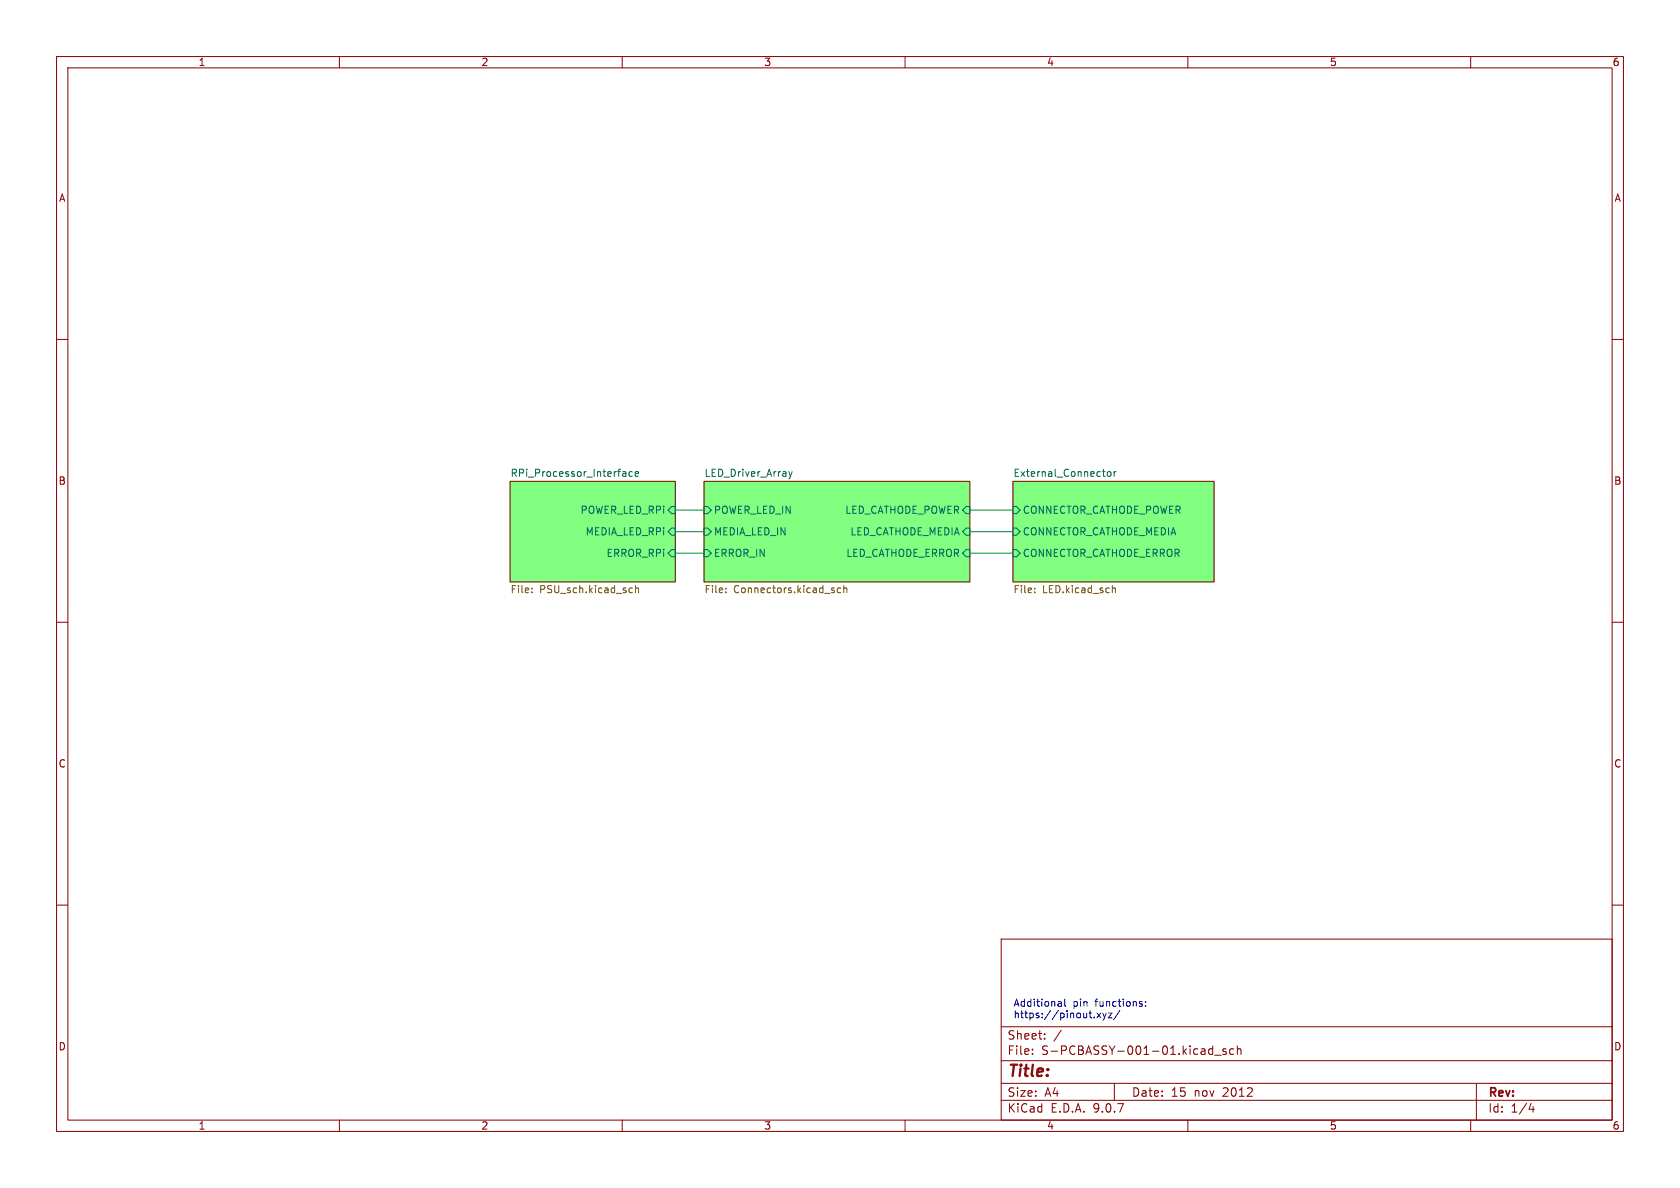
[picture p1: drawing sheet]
<svg xmlns="http://www.w3.org/2000/svg" width="297mm" height="210mm" viewBox="0 0 297 210" stroke-linecap="round" stroke-linejoin="round" font-family="sans-serif">
<g fill="none" stroke="#840000" stroke-width=".18">
<path d="M10 10h277v190h-277zM12 12h273v186h-273zM60 10v2M110 10v2M160 10v2M210 10v2M260 10v2M10 60h2M285 60h2M124.5 85.1h46.9v17.8h-46.9zM179.1 85.1h35.5v17.8h-35.5zM10 110h2"/>
<path d="M285 110h2M10 160h2M177 166h108v32h-108zM285 160h2M60 198v2M110 198v2M160 198v2M177 194.5h108M177 191.5h108M177 187.5h108M177 181.5h108M182.5 186.3v.1"/>
<path d="M182.5 185.5v.1M184.7 183.6v.1M184.7 182.8v.1M187.6 182.1l-1.3 2M197 191.5v3M210 198v2M213.7 186.1l.3 .3 .4-.1M214.4 184.9v1.5M214.4 185.5l-.4-.1-.3 .3M214.7 186.5h1.2M216.7 185.5l-.3-.1-.2 .2v.2l.5 .2v.3h-.5M218.1 185.5l-.4-.1-.3 .3v.4l.1 .2h.6"/>
<path d="M218.7 185.5l.3-.1 .3 .1 .1 .9M218.7 184.9v1.5M260 198v2M261 191.5v6.5M270.7 195l-.4 1.1h.9M271 195.6v1"/>
</g>
<g fill="#80ff80" stroke="#80ff80" stroke-width=".18">
<path d="M179.1 85.1h35.5v17.8h-35.5z"/>
<path d="M90.2 85.1h29.2v17.8h-29.2z"/>
<path d="M124.5 85.1h46.9v17.8h-46.9z"/>
</g>
<g fill="none" stroke="#006464" stroke-width=".18">
<path d="M110.2 83.4h.4l.1 .8M110.7 84.2h-.5M110.7 83.7h-.5M111.8 83.4h-.4l-.2 .2 .1 .6h.5M112.3 83.8l.6-.1-.1-.3h-.3l-.2 .1v.7h.5M118.1 94l.6-.7h.7v1.3h-.7zM118.7 97.2h.7v1.2h-.7l-.6-.6zM118.7 89.5h.7v1.3h-.7l-.6-.6zM124.5 93.3h.6l.6 .7-.6 .6h-.6zM124.5 97.2h.6l.6 .6-.6 .6h-.6zM124.5 89.5h.6l.6 .7-.6 .6h-.6zM139.4 83.4l.3 .8"/>
<path d="M139.7 84.2l-.3 .4M140 83.4l-.3 .8M170.8 93.3h.6v1.3h-.6l-.6-.6zM170.8 89.5h.6v1.3h-.6l-.6-.6zM170.8 97.2h.6v1.2h-.6l-.6-.6zM179.1 89.5h.6l.6 .7-.6 .6h-.6zM179.1 93.3h.6l.6 .7-.6 .6h-.6zM179.1 97.2h.6l.6 .6-.6 .6h-.6zM194.9 83.4h.5M195.3 84.2h.1M195.8 83.5l.2-.1 .3 .1 .1 .5-.1 .2h-.3l-.2-.1zM196.9 83.4v.8"/>
<path d="M197.3 83.4l-.4 .2"/>
</g>
<g fill="none" stroke="#725600" stroke-width=".18">
<path d="M94 104.7v.1M94 104v.1M111.4 103.9l.4 .1M111.8 104.7l-.4 .1M112.3 104.1l.2-.2 .3 .1 .1 .8M112.3 103.5v1.3M128.3 104.7v.1M128.3 104v.1M148.6 104l-.3-.1-.3 .3 .1 .5h.5M149.2 104.1l.2-.2 .3 .1v.8M149.2 103.5v1.3M182.9 104.7v.1"/>
<path d="M182.9 104v.1M196.6 103.5v1.3M196.6 104.1l.2-.2 .3 .1 .1 .8"/>
</g>
<path d="M90.2 85.1h29.2v17.8h-29.2z" fill="none" stroke="#800000" stroke-width=".18"/>
<path d="M119.4 94h5.1M119.4 97.8h5.1M119.4 90.2h5.1M171.4 94h7.7M171.4 97.8h7.7M171.4 90.2h7.7" fill="none" stroke="#009600" stroke-width=".18"/>
<g fill="none" stroke="#0000c2" stroke-width=".18">
<path d="M187.2 177h.3l.1 .2v.7M187.6 177.8l-.4 .1M187.6 177.3l-.4 .1M188.2 176.6v1.1l.2 .2M193.4 179.8v.1M193.9 179.1l.7 .8M194.6 179.1l-.7 .8M195 179.1l.3 .8M195.3 179.9l-.3 .4M195.6 179.1l-.3 .8M195.9 179.1h.7l-.7 .8h.7M198 178.6l-1.1 1.6"/>
<path d="M201.6 177l.3 .1M201.6 177.5h.3l.1 .2-.2 .2h-.3M202.5 177.8v.1M202.5 177.1v.1"/>
</g>
<text font-size="2.8" fill="#840000" x="178" y="190.9">Title:</text>
<g font-size="2.1" fill="#840000">
<text x="178" y="184">Sheet:</text>
<text x="178" y="186.7">File:</text>
<text x="184.1" y="186.7">S-PCBASSY-001-01.kicad_sch</text>
<text x="178" y="196.9">KiCad</text>
<text x="178" y="194.1">Size:</text>
<text x="184.7" y="194.1">A4</text>
<text x="185.7" y="196.9">E.D.A.</text>
<text x="193.3" y="196.9">9.0.7</text>
<text x="200" y="194.1">Date:</text>
<text x="207" y="194.1">15</text>
<text x="211.2" y="194.1">nov</text>
<text x="216.3" y="194.1">2012</text>
<text x="263" y="194.3">Rev:</text>
<text x="263" y="196.9">Id:</text>
<text x="267.1" y="196.9">1/4</text>
</g>
<g font-size="1.8" fill="#840000">
<text x="35" y="11.9">1</text>
<text x="85" y="11.9">2</text>
<text x="135" y="11.9">3</text>
<text x="185" y="11.9">4</text>
<text x="235" y="11.9">5</text>
<text x="285" y="11.9">6</text>
<text x="10.3" y="35.9">A</text>
<text x="285.3" y="35.9">A</text>
<text x="10.3" y="85.9">B</text>
<text x="285.3" y="85.9">B</text>
<text x="10.3" y="135.9">C</text>
<text x="285.3" y="135.9">C</text>
<text x="10.3" y="185.9">D</text>
<text x="285.3" y="185.9">D</text>
<text x="35" y="199.9">1</text>
<text x="85" y="199.9">2</text>
<text x="135" y="199.9">3</text>
<text x="185" y="199.9">4</text>
<text x="235" y="199.9">5</text>
<text x="285" y="199.9">6</text>
</g>
<g font-size="1.8" fill="#006464">
<text x="90.2" y="84.4">RPi_Processor_Interface</text>
<text x="124.5" y="84.4">LED_Driver_Array</text>
<text x="179.1" y="84.4">External_Connector</text>
<text x="102.5" y="91">POWER_LED_RPi</text>
<text x="103.4" y="94.8">MEDIA_LED_RPi</text>
<text x="126.1" y="94.8">MEDIA_LED_IN</text>
<text x="126.1" y="91">POWER_LED_IN</text>
<text x="149.3" y="91">LED_CATHODE_POWER</text>
<text x="150.2" y="94.8">LED_CATHODE_MEDIA</text>
<text x="180.7" y="91">CONNECTOR_CATHODE_POWER</text>
<text x="180.7" y="94.8">CONNECTOR_CATHODE_MEDIA</text>
<text x="107.1" y="98.7">ERROR_RPi</text>
<text x="126.1" y="98.7">ERROR_IN</text>
<text x="149.5" y="98.7">LED_CATHODE_ERROR</text>
<text x="180.7" y="98.7">CONNECTOR_CATHODE_ERROR</text>
</g>
<g font-size="1.8" fill="#725600">
<text x="90.2" y="105.2">File:</text>
<text x="95.4" y="105.2">PSU_sch.kicad_sch</text>
<text x="124.5" y="105.2">File:</text>
<text x="129.7" y="105.2">Connectors.kicad_sch</text>
<text x="179.1" y="105.2">File:</text>
<text x="184.3" y="105.2">LED.kicad_sch</text>
</g>
<g font-size="1.8" fill="#0000c2">
<text x="179.1" y="178">Additional</text>
<text x="189.7" y="178">pin</text>
<text x="193.7" y="178">functions:</text>
<text x="179.1" y="180.1">https://pinout.xyz/</text>
</g>
</svg>
